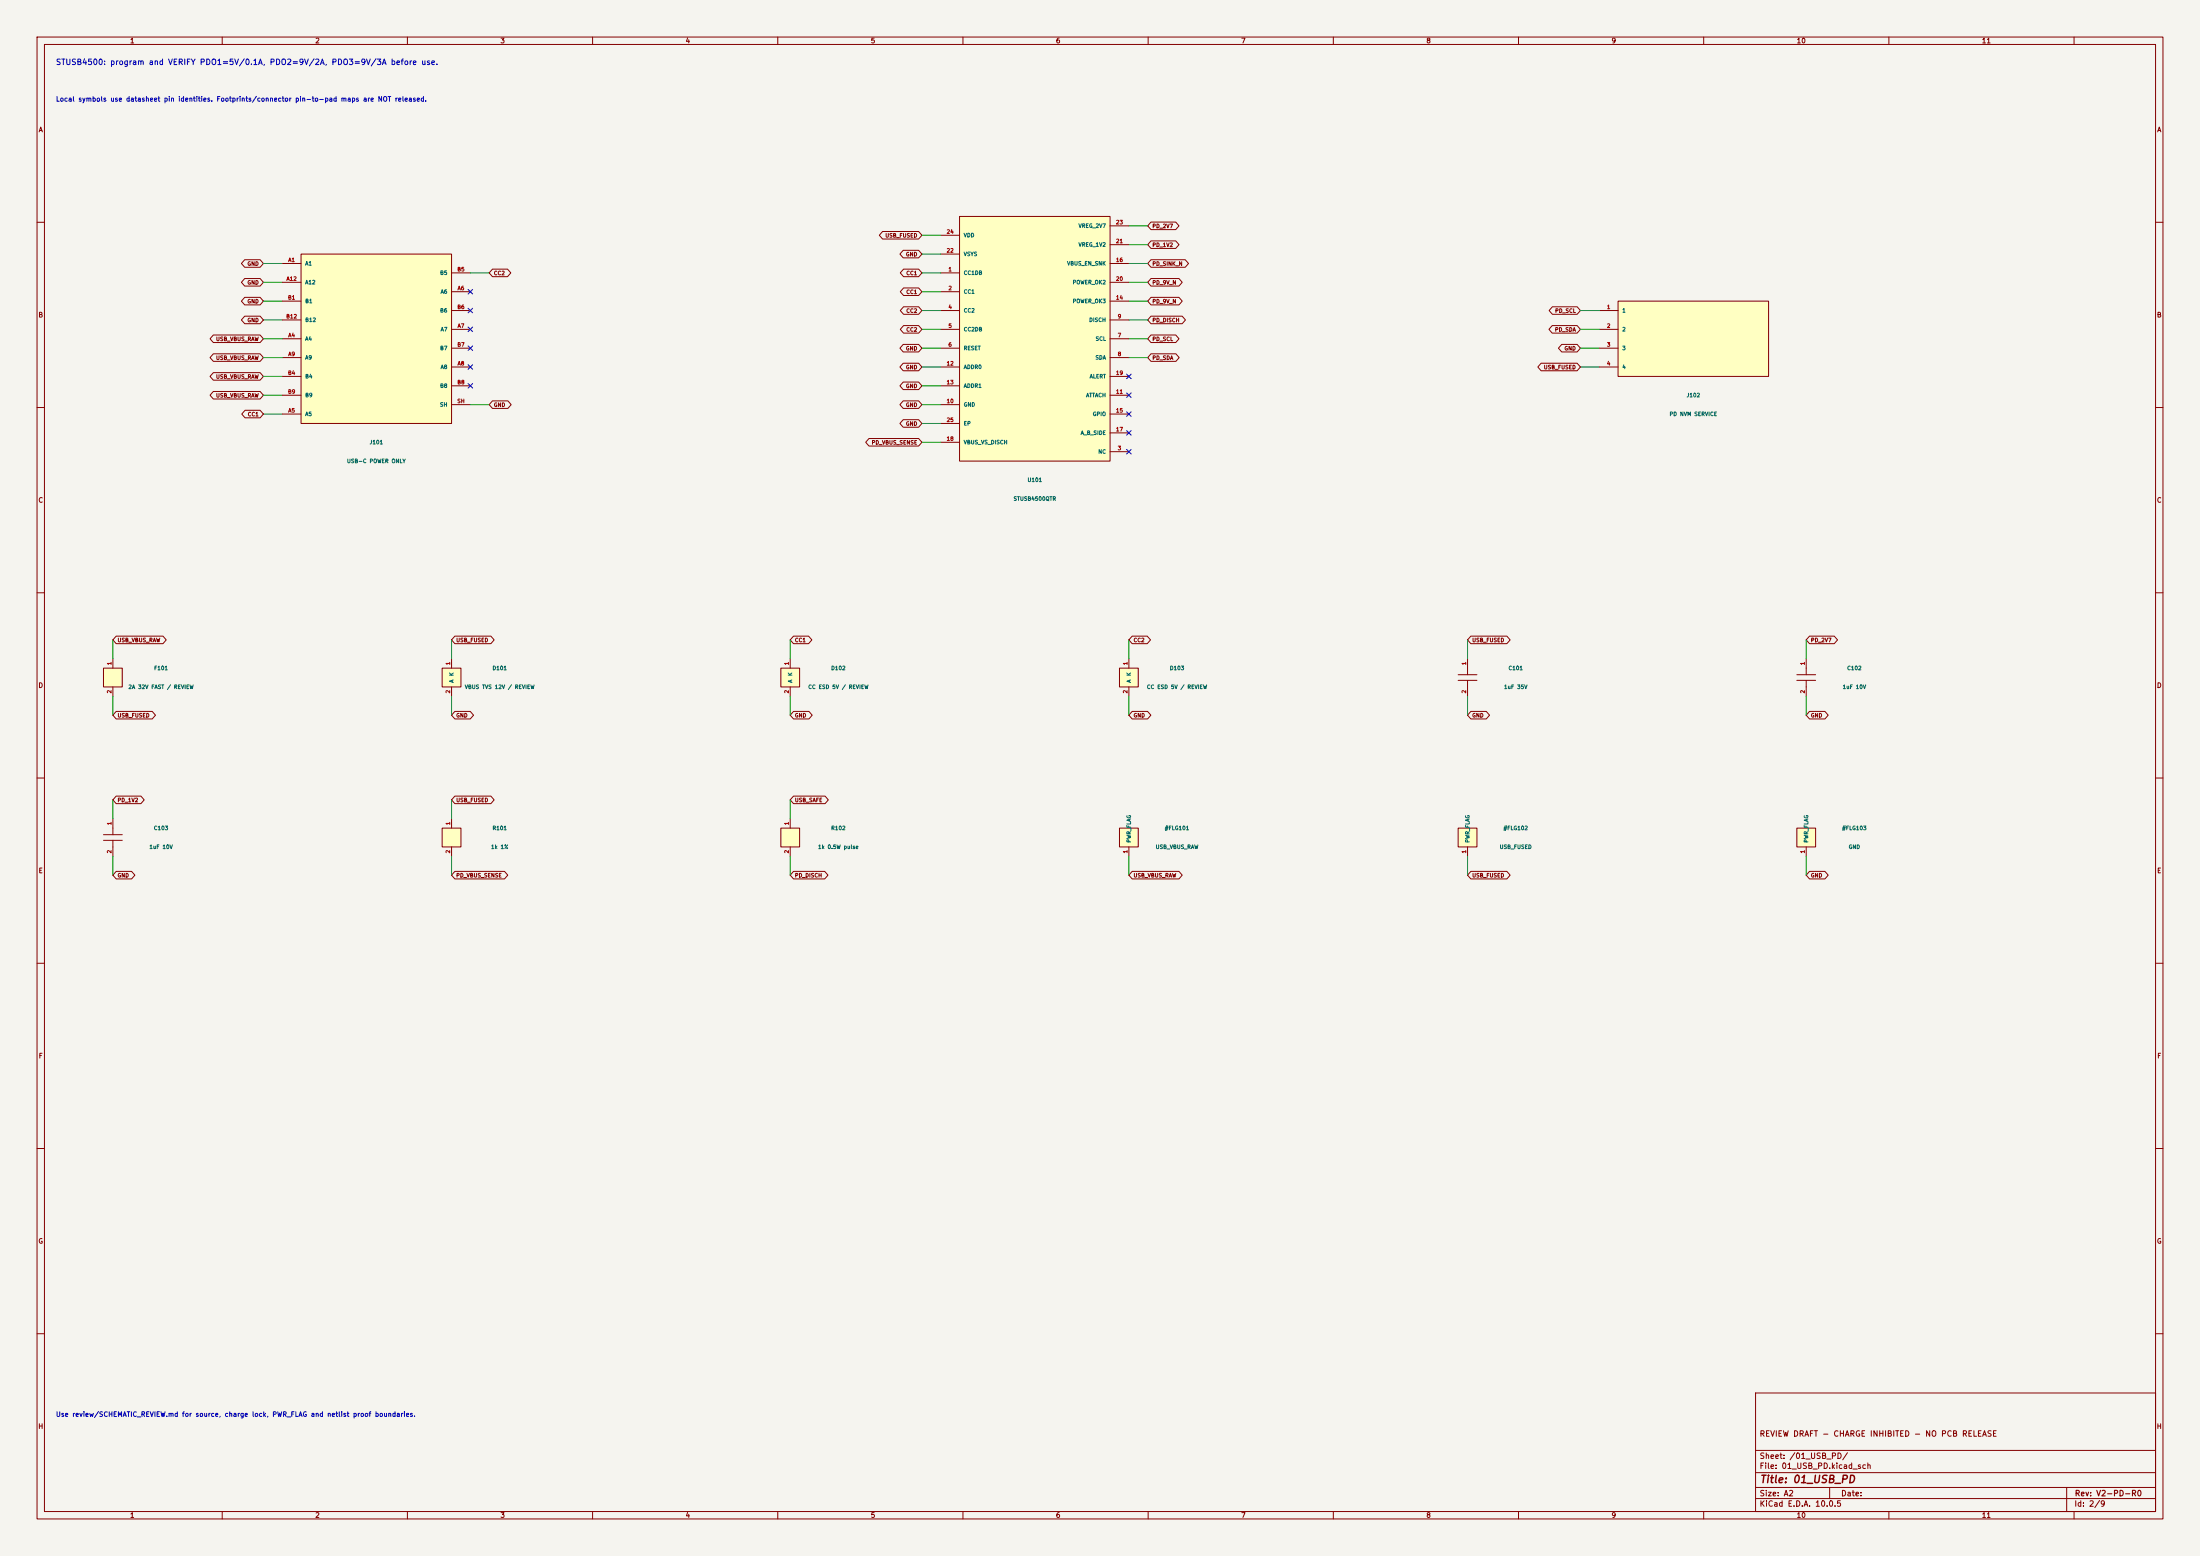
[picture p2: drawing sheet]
(kicad_sch (version 20250114) (generator eeschema) (paper "A2") (title_block (title "01_USB_PD") (rev "V2-PD-R0") (comment 1 "REVIEW DRAFT - CHARGE INHIBITED - NO PCB RELEASE")) (lib_symbols (symbol "FT02_V2:C" (pin_names (offset 1.016)) (in_bom yes) (on_board yes) (property "Reference" "U" (at 0 5.54 0) (effects (font (size 1.016 1.016)))) (property "Value" "C" (at 0 8.54 0) (effects (font (size 1.016 1.016)))) (property "Footprint" "" (at 0 0 0) (effects (font (size 1.016 1.016)) (hide yes))) (property "Datasheet" "" (at 0 0 0) (effects (font (size 1.016 1.016)) (hide yes))) (symbol "C_0_1" (polyline (pts (xy 0 2.54) (xy 0 0.762)) (stroke (width 0.254) (type default)) (fill (type none))) (polyline (pts (xy -2.54 0.762) (xy 2.54 0.762)) (stroke (width 0.254) (type default)) (fill (type none))) (polyline (pts (xy -2.54 -0.762) (xy 2.54 -0.762)) (stroke (width 0.254) (type default)) (fill (type none))) (polyline (pts (xy 0 -0.762) (xy 0 -2.54)) (stroke (width 0.254) (type default)) (fill (type none)))) (symbol "C_1_1" (pin passive line (at 0 5.08 270) (length 2.54) (name "~" (effects (font (size 1.016 1.016)))) (number "1" (effects (font (size 1.016 1.016))))) (pin passive line (at 0 -5.08 90) (length 2.54) (name "~" (effects (font (size 1.016 1.016)))) (number "2" (effects (font (size 1.016 1.016))))))) (symbol "FT02_V2:CONN4" (pin_names (offset 1.016)) (in_bom yes) (on_board yes) (property "Reference" "U" (at 0 13.16 0) (effects (font (size 1.016 1.016)))) (property "Value" "CONN4" (at 0 16.16 0) (effects (font (size 1.016 1.016)))) (property "Footprint" "" (at 0 0 0) (effects (font (size 1.016 1.016)) (hide yes))) (property "Datasheet" "" (at 0 0 0) (effects (font (size 1.016 1.016)) (hide yes))) (symbol "CONN4_0_1" (rectangle (start -20.32 10.16) (end 20.32 -10.16) (stroke (width 0) (type default)) (fill (type background)))) (symbol "CONN4_1_1" (pin passive line (at -25.4 7.62 0) (length 5.08) (name "1" (effects (font (size 1.016 1.016)))) (number "1" (effects (font (size 1.016 1.016))))) (pin passive line (at -25.4 2.54 0) (length 5.08) (name "2" (effects (font (size 1.016 1.016)))) (number "2" (effects (font (size 1.016 1.016))))) (pin passive line (at -25.4 -2.54 0) (length 5.08) (name "3" (effects (font (size 1.016 1.016)))) (number "3" (effects (font (size 1.016 1.016))))) (pin passive line (at -25.4 -7.62 0) (length 5.08) (name "4" (effects (font (size 1.016 1.016)))) (number "4" (effects (font (size 1.016 1.016))))))) (symbol "FT02_V2:FUSE" (pin_names (offset 1.016)) (in_bom yes) (on_board yes) (property "Reference" "U" (at 0 5.54 0) (effects (font (size 1.016 1.016)))) (property "Value" "FUSE" (at 0 8.54 0) (effects (font (size 1.016 1.016)))) (property "Footprint" "" (at 0 0 0) (effects (font (size 1.016 1.016)) (hide yes))) (property "Datasheet" "" (at 0 0 0) (effects (font (size 1.016 1.016)) (hide yes))) (symbol "FUSE_0_1" (rectangle (start -2.54 2.54) (end 2.54 -2.54) (stroke (width 0) (type default)) (fill (type background)))) (symbol "FUSE_1_1" (pin passive line (at 0 5.08 270) (length 2.54) (name "~" (effects (font (size 1.016 1.016)))) (number "1" (effects (font (size 1.016 1.016))))) (pin passive line (at 0 -5.08 90) (length 2.54) (name "~" (effects (font (size 1.016 1.016)))) (number "2" (effects (font (size 1.016 1.016))))))) (symbol "FT02_V2:PWR_FLAG" (pin_names (offset 1.016)) (in_bom yes) (on_board yes) (property "Reference" "U" (at 0 5.54 0) (effects (font (size 1.016 1.016)))) (property "Value" "PWR_FLAG" (at 0 8.54 0) (effects (font (size 1.016 1.016)))) (property "Footprint" "" (at 0 0 0) (effects (font (size 1.016 1.016)) (hide yes))) (property "Datasheet" "" (at 0 0 0) (effects (font (size 1.016 1.016)) (hide yes))) (symbol "PWR_FLAG_0_1" (rectangle (start -2.54 2.54) (end 2.54 -2.54) (stroke (width 0) (type default)) (fill (type background)))) (symbol "PWR_FLAG_1_1" (pin power_out line (at 0 -5.08 90) (length 2.54) (name "PWR_FLAG" (effects (font (size 1.016 1.016)))) (number "1" (effects (font (size 1.016 1.016))))))) (symbol "FT02_V2:R" (pin_names (offset 1.016)) (in_bom yes) (on_board yes) (property "Reference" "U" (at 0 5.54 0) (effects (font (size 1.016 1.016)))) (property "Value" "R" (at 0 8.54 0) (effects (font (size 1.016 1.016)))) (property "Footprint" "" (at 0 0 0) (effects (font (size 1.016 1.016)) (hide yes))) (property "Datasheet" "" (at 0 0 0) (effects (font (size 1.016 1.016)) (hide yes))) (symbol "R_0_1" (rectangle (start -2.54 2.54) (end 2.54 -2.54) (stroke (width 0) (type default)) (fill (type background)))) (symbol "R_1_1" (pin passive line (at 0 5.08 270) (length 2.54) (name "~" (effects (font (size 1.016 1.016)))) (number "1" (effects (font (size 1.016 1.016))))) (pin passive line (at 0 -5.08 90) (length 2.54) (name "~" (effects (font (size 1.016 1.016)))) (number "2" (effects (font (size 1.016 1.016))))))) (symbol "FT02_V2:STUSB4500" (pin_names (offset 1.016)) (in_bom yes) (on_board yes) (property "Reference" "U" (at 0 36.02 0) (effects (font (size 1.016 1.016)))) (property "Value" "STUSB4500" (at 0 39.02 0) (effects (font (size 1.016 1.016)))) (property "Footprint" "" (at 0 0 0) (effects (font (size 1.016 1.016)) (hide yes))) (property "Datasheet" "https://www.st.com/resource/en/datasheet/stusb4500.pdf" (at 0 0 0) (effects (font (size 1.016 1.016)) (hide yes))) (symbol "STUSB4500_0_1" (rectangle (start -20.32 33.02) (end 20.32 -33.02) (stroke (width 0) (type default)) (fill (type background)))) (symbol "STUSB4500_1_1" (pin power_in line (at -25.4 27.94 0) (length 5.08) (name "VDD" (effects (font (size 1.016 1.016)))) (number "24" (effects (font (size 1.016 1.016))))) (pin power_in line (at -25.4 22.86 0) (length 5.08) (name "VSYS" (effects (font (size 1.016 1.016)))) (number "22" (effects (font (size 1.016 1.016))))) (pin bidirectional line (at -25.4 17.78 0) (length 5.08) (name "CC1DB" (effects (font (size 1.016 1.016)))) (number "1" (effects (font (size 1.016 1.016))))) (pin bidirectional line (at -25.4 12.7 0) (length 5.08) (name "CC1" (effects (font (size 1.016 1.016)))) (number "2" (effects (font (size 1.016 1.016))))) (pin bidirectional line (at -25.4 7.62 0) (length 5.08) (name "CC2" (effects (font (size 1.016 1.016)))) (number "4" (effects (font (size 1.016 1.016))))) (pin bidirectional line (at -25.4 2.54 0) (length 5.08) (name "CC2DB" (effects (font (size 1.016 1.016)))) (number "5" (effects (font (size 1.016 1.016))))) (pin input line (at -25.4 -2.54 0) (length 5.08) (name "RESET" (effects (font (size 1.016 1.016)))) (number "6" (effects (font (size 1.016 1.016))))) (pin input line (at -25.4 -7.62 0) (length 5.08) (name "ADDR0" (effects (font (size 1.016 1.016)))) (number "12" (effects (font (size 1.016 1.016))))) (pin input line (at -25.4 -12.7 0) (length 5.08) (name "ADDR1" (effects (font (size 1.016 1.016)))) (number "13" (effects (font (size 1.016 1.016))))) (pin power_in line (at -25.4 -17.78 0) (length 5.08) (name "GND" (effects (font (size 1.016 1.016)))) (number "10" (effects (font (size 1.016 1.016))))) (pin power_in line (at -25.4 -22.86 0) (length 5.08) (name "EP" (effects (font (size 1.016 1.016)))) (number "25" (effects (font (size 1.016 1.016))))) (pin input line (at -25.4 -27.94 0) (length 5.08) (name "VBUS_VS_DISCH" (effects (font (size 1.016 1.016)))) (number "18" (effects (font (size 1.016 1.016))))) (pin power_out line (at 25.4 30.48 180) (length 5.08) (name "VREG_2V7" (effects (font (size 1.016 1.016)))) (number "23" (effects (font (size 1.016 1.016))))) (pin power_out line (at 25.4 25.4 180) (length 5.08) (name "VREG_1V2" (effects (font (size 1.016 1.016)))) (number "21" (effects (font (size 1.016 1.016))))) (pin open_collector line (at 25.4 20.32 180) (length 5.08) (name "VBUS_EN_SNK" (effects (font (size 1.016 1.016)))) (number "16" (effects (font (size 1.016 1.016))))) (pin open_collector line (at 25.4 15.24 180) (length 5.08) (name "POWER_OK2" (effects (font (size 1.016 1.016)))) (number "20" (effects (font (size 1.016 1.016))))) (pin open_collector line (at 25.4 10.16 180) (length 5.08) (name "POWER_OK3" (effects (font (size 1.016 1.016)))) (number "14" (effects (font (size 1.016 1.016))))) (pin open_collector line (at 25.4 5.08 180) (length 5.08) (name "DISCH" (effects (font (size 1.016 1.016)))) (number "9" (effects (font (size 1.016 1.016))))) (pin input line (at 25.4 0.0 180) (length 5.08) (name "SCL" (effects (font (size 1.016 1.016)))) (number "7" (effects (font (size 1.016 1.016))))) (pin bidirectional line (at 25.4 -5.08 180) (length 5.08) (name "SDA" (effects (font (size 1.016 1.016)))) (number "8" (effects (font (size 1.016 1.016))))) (pin open_collector line (at 25.4 -10.16 180) (length 5.08) (name "ALERT" (effects (font (size 1.016 1.016)))) (number "19" (effects (font (size 1.016 1.016))))) (pin open_collector line (at 25.4 -15.24 180) (length 5.08) (name "ATTACH" (effects (font (size 1.016 1.016)))) (number "11" (effects (font (size 1.016 1.016))))) (pin open_collector line (at 25.4 -20.32 180) (length 5.08) (name "GPIO" (effects (font (size 1.016 1.016)))) (number "15" (effects (font (size 1.016 1.016))))) (pin open_collector line (at 25.4 -25.4 180) (length 5.08) (name "A_B_SIDE" (effects (font (size 1.016 1.016)))) (number "17" (effects (font (size 1.016 1.016))))) (pin passive line (at 25.4 -30.48 180) (length 5.08) (name "NC" (effects (font (size 1.016 1.016)))) (number "3" (effects (font (size 1.016 1.016))))))) (symbol "FT02_V2:TVS" (pin_names (offset 1.016)) (in_bom yes) (on_board yes) (property "Reference" "U" (at 0 5.54 0) (effects (font (size 1.016 1.016)))) (property "Value" "TVS" (at 0 8.54 0) (effects (font (size 1.016 1.016)))) (property "Footprint" "" (at 0 0 0) (effects (font (size 1.016 1.016)) (hide yes))) (property "Datasheet" "" (at 0 0 0) (effects (font (size 1.016 1.016)) (hide yes))) (symbol "TVS_0_1" (rectangle (start -2.54 2.54) (end 2.54 -2.54) (stroke (width 0) (type default)) (fill (type background)))) (symbol "TVS_1_1" (pin passive line (at 0 5.08 270) (length 2.54) (name "K" (effects (font (size 1.016 1.016)))) (number "1" (effects (font (size 1.016 1.016))))) (pin passive line (at 0 -5.08 90) (length 2.54) (name "A" (effects (font (size 1.016 1.016)))) (number "2" (effects (font (size 1.016 1.016))))))) (symbol "FT02_V2:USB_C" (pin_names (offset 1.016)) (in_bom yes) (on_board yes) (property "Reference" "U" (at 0 25.86 0) (effects (font (size 1.016 1.016)))) (property "Value" "USB_C" (at 0 28.86 0) (effects (font (size 1.016 1.016)))) (property "Footprint" "" (at 0 0 0) (effects (font (size 1.016 1.016)) (hide yes))) (property "Datasheet" "" (at 0 0 0) (effects (font (size 1.016 1.016)) (hide yes))) (symbol "USB_C_0_1" (rectangle (start -20.32 22.86) (end 20.32 -22.86) (stroke (width 0) (type default)) (fill (type background)))) (symbol "USB_C_1_1" (pin passive line (at -25.4 20.32 0) (length 5.08) (name "A1" (effects (font (size 1.016 1.016)))) (number "A1" (effects (font (size 1.016 1.016))))) (pin passive line (at -25.4 15.24 0) (length 5.08) (name "A12" (effects (font (size 1.016 1.016)))) (number "A12" (effects (font (size 1.016 1.016))))) (pin passive line (at -25.4 10.16 0) (length 5.08) (name "B1" (effects (font (size 1.016 1.016)))) (number "B1" (effects (font (size 1.016 1.016))))) (pin passive line (at -25.4 5.08 0) (length 5.08) (name "B12" (effects (font (size 1.016 1.016)))) (number "B12" (effects (font (size 1.016 1.016))))) (pin passive line (at -25.4 0.0 0) (length 5.08) (name "A4" (effects (font (size 1.016 1.016)))) (number "A4" (effects (font (size 1.016 1.016))))) (pin passive line (at -25.4 -5.08 0) (length 5.08) (name "A9" (effects (font (size 1.016 1.016)))) (number "A9" (effects (font (size 1.016 1.016))))) (pin passive line (at -25.4 -10.16 0) (length 5.08) (name "B4" (effects (font (size 1.016 1.016)))) (number "B4" (effects (font (size 1.016 1.016))))) (pin passive line (at -25.4 -15.24 0) (length 5.08) (name "B9" (effects (font (size 1.016 1.016)))) (number "B9" (effects (font (size 1.016 1.016))))) (pin passive line (at -25.4 -20.32 0) (length 5.08) (name "A5" (effects (font (size 1.016 1.016)))) (number "A5" (effects (font (size 1.016 1.016))))) (pin passive line (at 25.4 17.78 180) (length 5.08) (name "B5" (effects (font (size 1.016 1.016)))) (number "B5" (effects (font (size 1.016 1.016))))) (pin passive line (at 25.4 12.7 180) (length 5.08) (name "A6" (effects (font (size 1.016 1.016)))) (number "A6" (effects (font (size 1.016 1.016))))) (pin passive line (at 25.4 7.62 180) (length 5.08) (name "B6" (effects (font (size 1.016 1.016)))) (number "B6" (effects (font (size 1.016 1.016))))) (pin passive line (at 25.4 2.54 180) (length 5.08) (name "A7" (effects (font (size 1.016 1.016)))) (number "A7" (effects (font (size 1.016 1.016))))) (pin passive line (at 25.4 -2.54 180) (length 5.08) (name "B7" (effects (font (size 1.016 1.016)))) (number "B7" (effects (font (size 1.016 1.016))))) (pin passive line (at 25.4 -7.62 180) (length 5.08) (name "A8" (effects (font (size 1.016 1.016)))) (number "A8" (effects (font (size 1.016 1.016))))) (pin passive line (at 25.4 -12.7 180) (length 5.08) (name "B8" (effects (font (size 1.016 1.016)))) (number "B8" (effects (font (size 1.016 1.016))))) (pin passive line (at 25.4 -17.78 180) (length 5.08) (name "SH" (effects (font (size 1.016 1.016)))) (number "SH" (effects (font (size 1.016 1.016)))))))) (text "STUSB4500: program and VERIFY PDO1=5V/0.1A, PDO2=9V/2A, PDO3=9V/3A before use." (at 15 17 0) (effects (font (size 1.5 1.5)) (justify left))) (text "Local symbols use datasheet pin identities. Footprints/connector pin-to-pad maps are NOT released." (at 15 27 0) (effects (font (size 1.27 1.27)) (justify left))) (symbol (lib_id "FT02_V2:USB_C") (at 101.6 91.44 0) (unit 1) (in_bom yes) (on_board yes) (dnp no) (property "Reference" "J101" (at 101.6 119.38 0) (effects (font (size 1.016 1.016)))) (property "Value" "USB-C POWER ONLY" (at 101.6 124.46 0) (effects (font (size 1.016 1.016)))) (property "Footprint" "" (at 0 0 0) (effects (font (size 1.016 1.016)) (hide yes))) (property "Datasheet" "" (at 0 0 0) (effects (font (size 1.016 1.016)) (hide yes))) (property "MPN" "" (at 0 0 0) (effects (font (size 1.016 1.016)) (hide yes))) (property "ReviewNote" "Connector MPN/pad map pending; D+/D-/SBU unused." (at 0 0 0) (effects (font (size 1.016 1.016)) (hide yes))) (pin "A1") (pin "A12") (pin "B1") (pin "B12") (pin "A4") (pin "A9") (pin "B4") (pin "B9") (pin "A5") (pin "B5") (pin "A6") (pin "B6") (pin "A7") (pin "B7") (pin "A8") (pin "B8") (pin "SH")) (wire (pts (xy 76.2 71.12) (xy 71.12 71.12)) (stroke (width 0) (type default))) (global_label "GND" (shape bidirectional) (at 71.12 71.12 180) (effects (font (size 1.016 1.016)) (justify right)) (property "Intersheetrefs" "${INTERSHEET_REFS}" (at 71.12 71.12 0) (effects (font (size 1.016 1.016)) (hide yes)))) (wire (pts (xy 76.2 76.2) (xy 71.12 76.2)) (stroke (width 0) (type default))) (global_label "GND" (shape bidirectional) (at 71.12 76.2 180) (effects (font (size 1.016 1.016)) (justify right)) (property "Intersheetrefs" "${INTERSHEET_REFS}" (at 71.12 76.2 0) (effects (font (size 1.016 1.016)) (hide yes)))) (wire (pts (xy 76.2 81.28) (xy 71.12 81.28)) (stroke (width 0) (type default))) (global_label "GND" (shape bidirectional) (at 71.12 81.28 180) (effects (font (size 1.016 1.016)) (justify right)) (property "Intersheetrefs" "${INTERSHEET_REFS}" (at 71.12 81.28 0) (effects (font (size 1.016 1.016)) (hide yes)))) (wire (pts (xy 76.2 86.36) (xy 71.12 86.36)) (stroke (width 0) (type default))) (global_label "GND" (shape bidirectional) (at 71.12 86.36 180) (effects (font (size 1.016 1.016)) (justify right)) (property "Intersheetrefs" "${INTERSHEET_REFS}" (at 71.12 86.36 0) (effects (font (size 1.016 1.016)) (hide yes)))) (wire (pts (xy 76.2 91.44) (xy 71.12 91.44)) (stroke (width 0) (type default))) (global_label "USB_VBUS_RAW" (shape bidirectional) (at 71.12 91.44 180) (effects (font (size 1.016 1.016)) (justify right)) (property "Intersheetrefs" "${INTERSHEET_REFS}" (at 71.12 91.44 0) (effects (font (size 1.016 1.016)) (hide yes)))) (wire (pts (xy 76.2 96.52) (xy 71.12 96.52)) (stroke (width 0) (type default))) (global_label "USB_VBUS_RAW" (shape bidirectional) (at 71.12 96.52 180) (effects (font (size 1.016 1.016)) (justify right)) (property "Intersheetrefs" "${INTERSHEET_REFS}" (at 71.12 96.52 0) (effects (font (size 1.016 1.016)) (hide yes)))) (wire (pts (xy 76.2 101.6) (xy 71.12 101.6)) (stroke (width 0) (type default))) (global_label "USB_VBUS_RAW" (shape bidirectional) (at 71.12 101.6 180) (effects (font (size 1.016 1.016)) (justify right)) (property "Intersheetrefs" "${INTERSHEET_REFS}" (at 71.12 101.6 0) (effects (font (size 1.016 1.016)) (hide yes)))) (wire (pts (xy 76.2 106.68) (xy 71.12 106.68)) (stroke (width 0) (type default))) (global_label "USB_VBUS_RAW" (shape bidirectional) (at 71.12 106.68 180) (effects (font (size 1.016 1.016)) (justify right)) (property "Intersheetrefs" "${INTERSHEET_REFS}" (at 71.12 106.68 0) (effects (font (size 1.016 1.016)) (hide yes)))) (wire (pts (xy 76.2 111.76) (xy 71.12 111.76)) (stroke (width 0) (type default))) (global_label "CC1" (shape bidirectional) (at 71.12 111.76 180) (effects (font (size 1.016 1.016)) (justify right)) (property "Intersheetrefs" "${INTERSHEET_REFS}" (at 71.12 111.76 0) (effects (font (size 1.016 1.016)) (hide yes)))) (wire (pts (xy 127.0 73.66) (xy 132.08 73.66)) (stroke (width 0) (type default))) (global_label "CC2" (shape bidirectional) (at 132.08 73.66 0) (effects (font (size 1.016 1.016)) (justify left)) (property "Intersheetrefs" "${INTERSHEET_REFS}" (at 132.08 73.66 0) (effects (font (size 1.016 1.016)) (hide yes)))) (no_connect (at 127.0 78.74)) (no_connect (at 127.0 83.82)) (no_connect (at 127.0 88.9)) (no_connect (at 127.0 93.98)) (no_connect (at 127.0 99.06)) (no_connect (at 127.0 104.14)) (wire (pts (xy 127.0 109.22) (xy 132.08 109.22)) (stroke (width 0) (type default))) (global_label "GND" (shape bidirectional) (at 132.08 109.22 0) (effects (font (size 1.016 1.016)) (justify left)) (property "Intersheetrefs" "${INTERSHEET_REFS}" (at 132.08 109.22 0) (effects (font (size 1.016 1.016)) (hide yes)))) (symbol (lib_id "FT02_V2:STUSB4500") (at 279.4 91.44 0) (unit 1) (in_bom yes) (on_board yes) (dnp no) (property "Reference" "U101" (at 279.4 129.54000000000002 0) (effects (font (size 1.016 1.016)))) (property "Value" "STUSB4500QTR" (at 279.4 134.62 0) (effects (font (size 1.016 1.016)))) (property "Footprint" "" (at 0 0 0) (effects (font (size 1.016 1.016)) (hide yes))) (property "Datasheet" "https://www.st.com/resource/en/datasheet/stusb4500.pdf" (at 0 0 0) (effects (font (size 1.016 1.016)) (hide yes))) (property "MPN" "STUSB4500QTR" (at 0 0 0) (effects (font (size 1.016 1.016)) (hide yes))) (property "ReviewNote" "" (at 0 0 0) (effects (font (size 1.016 1.016)) (hide yes))) (pin "24") (pin "22") (pin "1") (pin "2") (pin "4") (pin "5") (pin "6") (pin "12") (pin "13") (pin "10") (pin "25") (pin "18") (pin "23") (pin "21") (pin "16") (pin "20") (pin "14") (pin "9") (pin "7") (pin "8") (pin "19") (pin "11") (pin "15") (pin "17") (pin "3")) (wire (pts (xy 254.0 63.5) (xy 248.92 63.5)) (stroke (width 0) (type default))) (global_label "USB_FUSED" (shape bidirectional) (at 248.92 63.5 180) (effects (font (size 1.016 1.016)) (justify right)) (property "Intersheetrefs" "${INTERSHEET_REFS}" (at 248.92 63.5 0) (effects (font (size 1.016 1.016)) (hide yes)))) (wire (pts (xy 254.0 68.58) (xy 248.92 68.58)) (stroke (width 0) (type default))) (global_label "GND" (shape bidirectional) (at 248.92 68.58 180) (effects (font (size 1.016 1.016)) (justify right)) (property "Intersheetrefs" "${INTERSHEET_REFS}" (at 248.92 68.58 0) (effects (font (size 1.016 1.016)) (hide yes)))) (wire (pts (xy 254.0 73.66) (xy 248.92 73.66)) (stroke (width 0) (type default))) (global_label "CC1" (shape bidirectional) (at 248.92 73.66 180) (effects (font (size 1.016 1.016)) (justify right)) (property "Intersheetrefs" "${INTERSHEET_REFS}" (at 248.92 73.66 0) (effects (font (size 1.016 1.016)) (hide yes)))) (wire (pts (xy 254.0 78.74) (xy 248.92 78.74)) (stroke (width 0) (type default))) (global_label "CC1" (shape bidirectional) (at 248.92 78.74 180) (effects (font (size 1.016 1.016)) (justify right)) (property "Intersheetrefs" "${INTERSHEET_REFS}" (at 248.92 78.74 0) (effects (font (size 1.016 1.016)) (hide yes)))) (wire (pts (xy 254.0 83.82) (xy 248.92 83.82)) (stroke (width 0) (type default))) (global_label "CC2" (shape bidirectional) (at 248.92 83.82 180) (effects (font (size 1.016 1.016)) (justify right)) (property "Intersheetrefs" "${INTERSHEET_REFS}" (at 248.92 83.82 0) (effects (font (size 1.016 1.016)) (hide yes)))) (wire (pts (xy 254.0 88.9) (xy 248.92 88.9)) (stroke (width 0) (type default))) (global_label "CC2" (shape bidirectional) (at 248.92 88.9 180) (effects (font (size 1.016 1.016)) (justify right)) (property "Intersheetrefs" "${INTERSHEET_REFS}" (at 248.92 88.9 0) (effects (font (size 1.016 1.016)) (hide yes)))) (wire (pts (xy 254.0 93.98) (xy 248.92 93.98)) (stroke (width 0) (type default))) (global_label "GND" (shape bidirectional) (at 248.92 93.98 180) (effects (font (size 1.016 1.016)) (justify right)) (property "Intersheetrefs" "${INTERSHEET_REFS}" (at 248.92 93.98 0) (effects (font (size 1.016 1.016)) (hide yes)))) (wire (pts (xy 254.0 99.06) (xy 248.92 99.06)) (stroke (width 0) (type default))) (global_label "GND" (shape bidirectional) (at 248.92 99.06 180) (effects (font (size 1.016 1.016)) (justify right)) (property "Intersheetrefs" "${INTERSHEET_REFS}" (at 248.92 99.06 0) (effects (font (size 1.016 1.016)) (hide yes)))) (wire (pts (xy 254.0 104.14) (xy 248.92 104.14)) (stroke (width 0) (type default))) (global_label "GND" (shape bidirectional) (at 248.92 104.14 180) (effects (font (size 1.016 1.016)) (justify right)) (property "Intersheetrefs" "${INTERSHEET_REFS}" (at 248.92 104.14 0) (effects (font (size 1.016 1.016)) (hide yes)))) (wire (pts (xy 254.0 109.22) (xy 248.92 109.22)) (stroke (width 0) (type default))) (global_label "GND" (shape bidirectional) (at 248.92 109.22 180) (effects (font (size 1.016 1.016)) (justify right)) (property "Intersheetrefs" "${INTERSHEET_REFS}" (at 248.92 109.22 0) (effects (font (size 1.016 1.016)) (hide yes)))) (wire (pts (xy 254.0 114.3) (xy 248.92 114.3)) (stroke (width 0) (type default))) (global_label "GND" (shape bidirectional) (at 248.92 114.3 180) (effects (font (size 1.016 1.016)) (justify right)) (property "Intersheetrefs" "${INTERSHEET_REFS}" (at 248.92 114.3 0) (effects (font (size 1.016 1.016)) (hide yes)))) (wire (pts (xy 254.0 119.38) (xy 248.92 119.38)) (stroke (width 0) (type default))) (global_label "PD_VBUS_SENSE" (shape bidirectional) (at 248.92 119.38 180) (effects (font (size 1.016 1.016)) (justify right)) (property "Intersheetrefs" "${INTERSHEET_REFS}" (at 248.92 119.38 0) (effects (font (size 1.016 1.016)) (hide yes)))) (wire (pts (xy 304.8 60.96) (xy 309.88 60.96)) (stroke (width 0) (type default))) (global_label "PD_2V7" (shape bidirectional) (at 309.88 60.96 0) (effects (font (size 1.016 1.016)) (justify left)) (property "Intersheetrefs" "${INTERSHEET_REFS}" (at 309.88 60.96 0) (effects (font (size 1.016 1.016)) (hide yes)))) (wire (pts (xy 304.8 66.04) (xy 309.88 66.04)) (stroke (width 0) (type default))) (global_label "PD_1V2" (shape bidirectional) (at 309.88 66.04 0) (effects (font (size 1.016 1.016)) (justify left)) (property "Intersheetrefs" "${INTERSHEET_REFS}" (at 309.88 66.04 0) (effects (font (size 1.016 1.016)) (hide yes)))) (wire (pts (xy 304.8 71.12) (xy 309.88 71.12)) (stroke (width 0) (type default))) (global_label "PD_SINK_N" (shape bidirectional) (at 309.88 71.12 0) (effects (font (size 1.016 1.016)) (justify left)) (property "Intersheetrefs" "${INTERSHEET_REFS}" (at 309.88 71.12 0) (effects (font (size 1.016 1.016)) (hide yes)))) (wire (pts (xy 304.8 76.2) (xy 309.88 76.2)) (stroke (width 0) (type default))) (global_label "PD_9V_N" (shape bidirectional) (at 309.88 76.2 0) (effects (font (size 1.016 1.016)) (justify left)) (property "Intersheetrefs" "${INTERSHEET_REFS}" (at 309.88 76.2 0) (effects (font (size 1.016 1.016)) (hide yes)))) (wire (pts (xy 304.8 81.28) (xy 309.88 81.28)) (stroke (width 0) (type default))) (global_label "PD_9V_N" (shape bidirectional) (at 309.88 81.28 0) (effects (font (size 1.016 1.016)) (justify left)) (property "Intersheetrefs" "${INTERSHEET_REFS}" (at 309.88 81.28 0) (effects (font (size 1.016 1.016)) (hide yes)))) (wire (pts (xy 304.8 86.36) (xy 309.88 86.36)) (stroke (width 0) (type default))) (global_label "PD_DISCH" (shape bidirectional) (at 309.88 86.36 0) (effects (font (size 1.016 1.016)) (justify left)) (property "Intersheetrefs" "${INTERSHEET_REFS}" (at 309.88 86.36 0) (effects (font (size 1.016 1.016)) (hide yes)))) (wire (pts (xy 304.8 91.44) (xy 309.88 91.44)) (stroke (width 0) (type default))) (global_label "PD_SCL" (shape bidirectional) (at 309.88 91.44 0) (effects (font (size 1.016 1.016)) (justify left)) (property "Intersheetrefs" "${INTERSHEET_REFS}" (at 309.88 91.44 0) (effects (font (size 1.016 1.016)) (hide yes)))) (wire (pts (xy 304.8 96.52) (xy 309.88 96.52)) (stroke (width 0) (type default))) (global_label "PD_SDA" (shape bidirectional) (at 309.88 96.52 0) (effects (font (size 1.016 1.016)) (justify left)) (property "Intersheetrefs" "${INTERSHEET_REFS}" (at 309.88 96.52 0) (effects (font (size 1.016 1.016)) (hide yes)))) (no_connect (at 304.8 101.6)) (no_connect (at 304.8 106.68)) (no_connect (at 304.8 111.76)) (no_connect (at 304.8 116.84)) (no_connect (at 304.8 121.92)) (symbol (lib_id "FT02_V2:CONN4") (at 457.20000000000005 91.44 0) (unit 1) (in_bom yes) (on_board yes) (dnp no) (property "Reference" "J102" (at 457.20000000000005 106.67999999999999 0) (effects (font (size 1.016 1.016)))) (property "Value" "PD NVM SERVICE" (at 457.20000000000005 111.75999999999999 0) (effects (font (size 1.016 1.016)))) (property "Footprint" "" (at 0 0 0) (effects (font (size 1.016 1.016)) (hide yes))) (property "Datasheet" "" (at 0 0 0) (effects (font (size 1.016 1.016)) (hide yes))) (property "MPN" "" (at 0 0 0) (effects (font (size 1.016 1.016)) (hide yes))) (property "ReviewNote" "Pin4 is USB 5/9V, NOT logic supply. Fixture provides separate 3.3V pullups; USB must be present." (at 0 0 0) (effects (font (size 1.016 1.016)) (hide yes))) (pin "1") (pin "2") (pin "3") (pin "4")) (wire (pts (xy 431.8 83.82) (xy 426.72 83.82)) (stroke (width 0) (type default))) (global_label "PD_SCL" (shape bidirectional) (at 426.72 83.82 180) (effects (font (size 1.016 1.016)) (justify right)) (property "Intersheetrefs" "${INTERSHEET_REFS}" (at 426.72 83.82 0) (effects (font (size 1.016 1.016)) (hide yes)))) (wire (pts (xy 431.8 88.9) (xy 426.72 88.9)) (stroke (width 0) (type default))) (global_label "PD_SDA" (shape bidirectional) (at 426.72 88.9 180) (effects (font (size 1.016 1.016)) (justify right)) (property "Intersheetrefs" "${INTERSHEET_REFS}" (at 426.72 88.9 0) (effects (font (size 1.016 1.016)) (hide yes)))) (wire (pts (xy 431.8 93.98) (xy 426.72 93.98)) (stroke (width 0) (type default))) (global_label "GND" (shape bidirectional) (at 426.72 93.98 180) (effects (font (size 1.016 1.016)) (justify right)) (property "Intersheetrefs" "${INTERSHEET_REFS}" (at 426.72 93.98 0) (effects (font (size 1.016 1.016)) (hide yes)))) (wire (pts (xy 431.8 99.06) (xy 426.72 99.06)) (stroke (width 0) (type default))) (global_label "USB_FUSED" (shape bidirectional) (at 426.72 99.06 180) (effects (font (size 1.016 1.016)) (justify right)) (property "Intersheetrefs" "${INTERSHEET_REFS}" (at 426.72 99.06 0) (effects (font (size 1.016 1.016)) (hide yes)))) (symbol (lib_id "FT02_V2:FUSE") (at 30.48 182.88 0) (unit 1) (in_bom yes) (on_board yes) (dnp no) (property "Reference" "F101" (at 43.480000000000004 180.34 0) (effects (font (size 1.016 1.016)))) (property "Value" "2A 32V FAST / REVIEW" (at 43.480000000000004 185.42 0) (effects (font (size 1.016 1.016)))) (property "Footprint" "" (at 0 0 0) (effects (font (size 1.016 1.016)) (hide yes))) (property "Datasheet" "" (at 0 0 0) (effects (font (size 1.016 1.016)) (hide yes))) (property "MPN" "" (at 0 0 0) (effects (font (size 1.016 1.016)) (hide yes))) (property "ReviewNote" "" (at 0 0 0) (effects (font (size 1.016 1.016)) (hide yes))) (pin "1") (pin "2")) (wire (pts (xy 30.48 177.8) (xy 30.48 172.72)) (stroke (width 0) (type default))) (global_label "USB_VBUS_RAW" (shape bidirectional) (at 30.48 172.72 0) (effects (font (size 1.016 1.016)) (justify left)) (property "Intersheetrefs" "${INTERSHEET_REFS}" (at 30.48 172.72 0) (effects (font (size 1.016 1.016)) (hide yes)))) (wire (pts (xy 30.48 187.96) (xy 30.48 193.04)) (stroke (width 0) (type default))) (global_label "USB_FUSED" (shape bidirectional) (at 30.48 193.04 0) (effects (font (size 1.016 1.016)) (justify left)) (property "Intersheetrefs" "${INTERSHEET_REFS}" (at 30.48 193.04 0) (effects (font (size 1.016 1.016)) (hide yes)))) (symbol (lib_id "FT02_V2:TVS") (at 121.92 182.88 0) (unit 1) (in_bom yes) (on_board yes) (dnp no) (property "Reference" "D101" (at 134.92000000000002 180.34 0) (effects (font (size 1.016 1.016)))) (property "Value" "VBUS TVS 12V / REVIEW" (at 134.92000000000002 185.42 0) (effects (font (size 1.016 1.016)))) (property "Footprint" "" (at 0 0 0) (effects (font (size 1.016 1.016)) (hide yes))) (property "Datasheet" "" (at 0 0 0) (effects (font (size 1.016 1.016)) (hide yes))) (property "MPN" "" (at 0 0 0) (effects (font (size 1.016 1.016)) (hide yes))) (property "ReviewNote" "" (at 0 0 0) (effects (font (size 1.016 1.016)) (hide yes))) (pin "1") (pin "2")) (wire (pts (xy 121.92 177.8) (xy 121.92 172.72)) (stroke (width 0) (type default))) (global_label "USB_FUSED" (shape bidirectional) (at 121.92 172.72 0) (effects (font (size 1.016 1.016)) (justify left)) (property "Intersheetrefs" "${INTERSHEET_REFS}" (at 121.92 172.72 0) (effects (font (size 1.016 1.016)) (hide yes)))) (wire (pts (xy 121.92 187.96) (xy 121.92 193.04)) (stroke (width 0) (type default))) (global_label "GND" (shape bidirectional) (at 121.92 193.04 0) (effects (font (size 1.016 1.016)) (justify left)) (property "Intersheetrefs" "${INTERSHEET_REFS}" (at 121.92 193.04 0) (effects (font (size 1.016 1.016)) (hide yes)))) (symbol (lib_id "FT02_V2:TVS") (at 213.35999999999999 182.88 0) (unit 1) (in_bom yes) (on_board yes) (dnp no) (property "Reference" "D102" (at 226.35999999999999 180.34 0) (effects (font (size 1.016 1.016)))) (property "Value" "CC ESD 5V / REVIEW" (at 226.35999999999999 185.42 0) (effects (font (size 1.016 1.016)))) (property "Footprint" "" (at 0 0 0) (effects (font (size 1.016 1.016)) (hide yes))) (property "Datasheet" "" (at 0 0 0) (effects (font (size 1.016 1.016)) (hide yes))) (property "MPN" "" (at 0 0 0) (effects (font (size 1.016 1.016)) (hide yes))) (property "ReviewNote" "" (at 0 0 0) (effects (font (size 1.016 1.016)) (hide yes))) (pin "1") (pin "2")) (wire (pts (xy 213.36 177.8) (xy 213.36 172.72)) (stroke (width 0) (type default))) (global_label "CC1" (shape bidirectional) (at 213.36 172.72 0) (effects (font (size 1.016 1.016)) (justify left)) (property "Intersheetrefs" "${INTERSHEET_REFS}" (at 213.36 172.72 0) (effects (font (size 1.016 1.016)) (hide yes)))) (wire (pts (xy 213.36 187.96) (xy 213.36 193.04)) (stroke (width 0) (type default))) (global_label "GND" (shape bidirectional) (at 213.36 193.04 0) (effects (font (size 1.016 1.016)) (justify left)) (property "Intersheetrefs" "${INTERSHEET_REFS}" (at 213.36 193.04 0) (effects (font (size 1.016 1.016)) (hide yes)))) (symbol (lib_id "FT02_V2:TVS") (at 304.8 182.88 0) (unit 1) (in_bom yes) (on_board yes) (dnp no) (property "Reference" "D103" (at 317.8 180.34 0) (effects (font (size 1.016 1.016)))) (property "Value" "CC ESD 5V / REVIEW" (at 317.8 185.42 0) (effects (font (size 1.016 1.016)))) (property "Footprint" "" (at 0 0 0) (effects (font (size 1.016 1.016)) (hide yes))) (property "Datasheet" "" (at 0 0 0) (effects (font (size 1.016 1.016)) (hide yes))) (property "MPN" "" (at 0 0 0) (effects (font (size 1.016 1.016)) (hide yes))) (property "ReviewNote" "" (at 0 0 0) (effects (font (size 1.016 1.016)) (hide yes))) (pin "1") (pin "2")) (wire (pts (xy 304.8 177.8) (xy 304.8 172.72)) (stroke (width 0) (type default))) (global_label "CC2" (shape bidirectional) (at 304.8 172.72 0) (effects (font (size 1.016 1.016)) (justify left)) (property "Intersheetrefs" "${INTERSHEET_REFS}" (at 304.8 172.72 0) (effects (font (size 1.016 1.016)) (hide yes)))) (wire (pts (xy 304.8 187.96) (xy 304.8 193.04)) (stroke (width 0) (type default))) (global_label "GND" (shape bidirectional) (at 304.8 193.04 0) (effects (font (size 1.016 1.016)) (justify left)) (property "Intersheetrefs" "${INTERSHEET_REFS}" (at 304.8 193.04 0) (effects (font (size 1.016 1.016)) (hide yes)))) (symbol (lib_id "FT02_V2:C") (at 396.24 182.88 0) (unit 1) (in_bom yes) (on_board yes) (dnp no) (property "Reference" "C101" (at 409.24 180.34 0) (effects (font (size 1.016 1.016)))) (property "Value" "1uF 35V" (at 409.24 185.42 0) (effects (font (size 1.016 1.016)))) (property "Footprint" "" (at 0 0 0) (effects (font (size 1.016 1.016)) (hide yes))) (property "Datasheet" "" (at 0 0 0) (effects (font (size 1.016 1.016)) (hide yes))) (property "MPN" "" (at 0 0 0) (effects (font (size 1.016 1.016)) (hide yes))) (property "ReviewNote" "" (at 0 0 0) (effects (font (size 1.016 1.016)) (hide yes))) (pin "1") (pin "2")) (wire (pts (xy 396.24 177.8) (xy 396.24 172.72)) (stroke (width 0) (type default))) (global_label "USB_FUSED" (shape bidirectional) (at 396.24 172.72 0) (effects (font (size 1.016 1.016)) (justify left)) (property "Intersheetrefs" "${INTERSHEET_REFS}" (at 396.24 172.72 0) (effects (font (size 1.016 1.016)) (hide yes)))) (wire (pts (xy 396.24 187.96) (xy 396.24 193.04)) (stroke (width 0) (type default))) (global_label "GND" (shape bidirectional) (at 396.24 193.04 0) (effects (font (size 1.016 1.016)) (justify left)) (property "Intersheetrefs" "${INTERSHEET_REFS}" (at 396.24 193.04 0) (effects (font (size 1.016 1.016)) (hide yes)))) (symbol (lib_id "FT02_V2:C") (at 487.68 182.88 0) (unit 1) (in_bom yes) (on_board yes) (dnp no) (property "Reference" "C102" (at 500.68 180.34 0) (effects (font (size 1.016 1.016)))) (property "Value" "1uF 10V" (at 500.68 185.42 0) (effects (font (size 1.016 1.016)))) (property "Footprint" "" (at 0 0 0) (effects (font (size 1.016 1.016)) (hide yes))) (property "Datasheet" "" (at 0 0 0) (effects (font (size 1.016 1.016)) (hide yes))) (property "MPN" "" (at 0 0 0) (effects (font (size 1.016 1.016)) (hide yes))) (property "ReviewNote" "" (at 0 0 0) (effects (font (size 1.016 1.016)) (hide yes))) (pin "1") (pin "2")) (wire (pts (xy 487.68 177.8) (xy 487.68 172.72)) (stroke (width 0) (type default))) (global_label "PD_2V7" (shape bidirectional) (at 487.68 172.72 0) (effects (font (size 1.016 1.016)) (justify left)) (property "Intersheetrefs" "${INTERSHEET_REFS}" (at 487.68 172.72 0) (effects (font (size 1.016 1.016)) (hide yes)))) (wire (pts (xy 487.68 187.96) (xy 487.68 193.04)) (stroke (width 0) (type default))) (global_label "GND" (shape bidirectional) (at 487.68 193.04 0) (effects (font (size 1.016 1.016)) (justify left)) (property "Intersheetrefs" "${INTERSHEET_REFS}" (at 487.68 193.04 0) (effects (font (size 1.016 1.016)) (hide yes)))) (symbol (lib_id "FT02_V2:C") (at 30.48 226.06 0) (unit 1) (in_bom yes) (on_board yes) (dnp no) (property "Reference" "C103" (at 43.480000000000004 223.52 0) (effects (font (size 1.016 1.016)))) (property "Value" "1uF 10V" (at 43.480000000000004 228.6 0) (effects (font (size 1.016 1.016)))) (property "Footprint" "" (at 0 0 0) (effects (font (size 1.016 1.016)) (hide yes))) (property "Datasheet" "" (at 0 0 0) (effects (font (size 1.016 1.016)) (hide yes))) (property "MPN" "" (at 0 0 0) (effects (font (size 1.016 1.016)) (hide yes))) (property "ReviewNote" "" (at 0 0 0) (effects (font (size 1.016 1.016)) (hide yes))) (pin "1") (pin "2")) (wire (pts (xy 30.48 220.98) (xy 30.48 215.9)) (stroke (width 0) (type default))) (global_label "PD_1V2" (shape bidirectional) (at 30.48 215.9 0) (effects (font (size 1.016 1.016)) (justify left)) (property "Intersheetrefs" "${INTERSHEET_REFS}" (at 30.48 215.9 0) (effects (font (size 1.016 1.016)) (hide yes)))) (wire (pts (xy 30.48 231.14) (xy 30.48 236.22)) (stroke (width 0) (type default))) (global_label "GND" (shape bidirectional) (at 30.48 236.22 0) (effects (font (size 1.016 1.016)) (justify left)) (property "Intersheetrefs" "${INTERSHEET_REFS}" (at 30.48 236.22 0) (effects (font (size 1.016 1.016)) (hide yes)))) (symbol (lib_id "FT02_V2:R") (at 121.92 226.06 0) (unit 1) (in_bom yes) (on_board yes) (dnp no) (property "Reference" "R101" (at 134.92000000000002 223.52 0) (effects (font (size 1.016 1.016)))) (property "Value" "1k 1%" (at 134.92000000000002 228.6 0) (effects (font (size 1.016 1.016)))) (property "Footprint" "" (at 0 0 0) (effects (font (size 1.016 1.016)) (hide yes))) (property "Datasheet" "" (at 0 0 0) (effects (font (size 1.016 1.016)) (hide yes))) (property "MPN" "" (at 0 0 0) (effects (font (size 1.016 1.016)) (hide yes))) (property "ReviewNote" "" (at 0 0 0) (effects (font (size 1.016 1.016)) (hide yes))) (pin "1") (pin "2")) (wire (pts (xy 121.92 220.98) (xy 121.92 215.9)) (stroke (width 0) (type default))) (global_label "USB_FUSED" (shape bidirectional) (at 121.92 215.9 0) (effects (font (size 1.016 1.016)) (justify left)) (property "Intersheetrefs" "${INTERSHEET_REFS}" (at 121.92 215.9 0) (effects (font (size 1.016 1.016)) (hide yes)))) (wire (pts (xy 121.92 231.14) (xy 121.92 236.22)) (stroke (width 0) (type default))) (global_label "PD_VBUS_SENSE" (shape bidirectional) (at 121.92 236.22 0) (effects (font (size 1.016 1.016)) (justify left)) (property "Intersheetrefs" "${INTERSHEET_REFS}" (at 121.92 236.22 0) (effects (font (size 1.016 1.016)) (hide yes)))) (symbol (lib_id "FT02_V2:R") (at 213.35999999999999 226.06 0) (unit 1) (in_bom yes) (on_board yes) (dnp no) (property "Reference" "R102" (at 226.35999999999999 223.52 0) (effects (font (size 1.016 1.016)))) (property "Value" "1k 0.5W pulse" (at 226.35999999999999 228.6 0) (effects (font (size 1.016 1.016)))) (property "Footprint" "" (at 0 0 0) (effects (font (size 1.016 1.016)) (hide yes))) (property "Datasheet" "" (at 0 0 0) (effects (font (size 1.016 1.016)) (hide yes))) (property "MPN" "" (at 0 0 0) (effects (font (size 1.016 1.016)) (hide yes))) (property "ReviewNote" "" (at 0 0 0) (effects (font (size 1.016 1.016)) (hide yes))) (pin "1") (pin "2")) (wire (pts (xy 213.36 220.98) (xy 213.36 215.9)) (stroke (width 0) (type default))) (global_label "USB_SAFE" (shape bidirectional) (at 213.36 215.9 0) (effects (font (size 1.016 1.016)) (justify left)) (property "Intersheetrefs" "${INTERSHEET_REFS}" (at 213.36 215.9 0) (effects (font (size 1.016 1.016)) (hide yes)))) (wire (pts (xy 213.36 231.14) (xy 213.36 236.22)) (stroke (width 0) (type default))) (global_label "PD_DISCH" (shape bidirectional) (at 213.36 236.22 0) (effects (font (size 1.016 1.016)) (justify left)) (property "Intersheetrefs" "${INTERSHEET_REFS}" (at 213.36 236.22 0) (effects (font (size 1.016 1.016)) (hide yes)))) (symbol (lib_id "FT02_V2:PWR_FLAG") (at 304.8 226.06 0) (unit 1) (in_bom no) (on_board no) (dnp no) (property "Reference" "#FLG101" (at 317.8 223.52 0) (effects (font (size 1.016 1.016)))) (property "Value" "USB_VBUS_RAW" (at 317.8 228.6 0) (effects (font (size 1.016 1.016)))) (property "Footprint" "" (at 0 0 0) (effects (font (size 1.016 1.016)) (hide yes))) (property "Datasheet" "" (at 0 0 0) (effects (font (size 1.016 1.016)) (hide yes))) (property "MPN" "" (at 0 0 0) (effects (font (size 1.016 1.016)) (hide yes))) (property "ReviewNote" "External USB source" (at 0 0 0) (effects (font (size 1.016 1.016)) (hide yes))) (pin "1")) (wire (pts (xy 304.8 231.14) (xy 304.8 236.22)) (stroke (width 0) (type default))) (global_label "USB_VBUS_RAW" (shape bidirectional) (at 304.8 236.22 0) (effects (font (size 1.016 1.016)) (justify left)) (property "Intersheetrefs" "${INTERSHEET_REFS}" (at 304.8 236.22 0) (effects (font (size 1.016 1.016)) (hide yes)))) (symbol (lib_id "FT02_V2:PWR_FLAG") (at 396.24 226.06 0) (unit 1) (in_bom no) (on_board no) (dnp no) (property "Reference" "#FLG102" (at 409.24 223.52 0) (effects (font (size 1.016 1.016)))) (property "Value" "USB_FUSED" (at 409.24 228.6 0) (effects (font (size 1.016 1.016)))) (property "Footprint" "" (at 0 0 0) (effects (font (size 1.016 1.016)) (hide yes))) (property "Datasheet" "" (at 0 0 0) (effects (font (size 1.016 1.016)) (hide yes))) (property "MPN" "" (at 0 0 0) (effects (font (size 1.016 1.016)) (hide yes))) (property "ReviewNote" "USB source through populated F101" (at 0 0 0) (effects (font (size 1.016 1.016)) (hide yes))) (pin "1")) (wire (pts (xy 396.24 231.14) (xy 396.24 236.22)) (stroke (width 0) (type default))) (global_label "USB_FUSED" (shape bidirectional) (at 396.24 236.22 0) (effects (font (size 1.016 1.016)) (justify left)) (property "Intersheetrefs" "${INTERSHEET_REFS}" (at 396.24 236.22 0) (effects (font (size 1.016 1.016)) (hide yes)))) (symbol (lib_id "FT02_V2:PWR_FLAG") (at 487.68 226.06 0) (unit 1) (in_bom no) (on_board no) (dnp no) (property "Reference" "#FLG103" (at 500.68 223.52 0) (effects (font (size 1.016 1.016)))) (property "Value" "GND" (at 500.68 228.6 0) (effects (font (size 1.016 1.016)))) (property "Footprint" "" (at 0 0 0) (effects (font (size 1.016 1.016)) (hide yes))) (property "Datasheet" "" (at 0 0 0) (effects (font (size 1.016 1.016)) (hide yes))) (property "MPN" "" (at 0 0 0) (effects (font (size 1.016 1.016)) (hide yes))) (property "ReviewNote" "External return connected to USB and shunt" (at 0 0 0) (effects (font (size 1.016 1.016)) (hide yes))) (pin "1")) (wire (pts (xy 487.68 231.14) (xy 487.68 236.22)) (stroke (width 0) (type default))) (global_label "GND" (shape bidirectional) (at 487.68 236.22 0) (effects (font (size 1.016 1.016)) (justify left)) (property "Intersheetrefs" "${INTERSHEET_REFS}" (at 487.68 236.22 0) (effects (font (size 1.016 1.016)) (hide yes)))) (text "Use review/SCHEMATIC_REVIEW.md for source, charge lock, PWR_FLAG and netlist proof boundaries." (at 15 382 0) (effects (font (size 1.27 1.27)) (justify left))))
